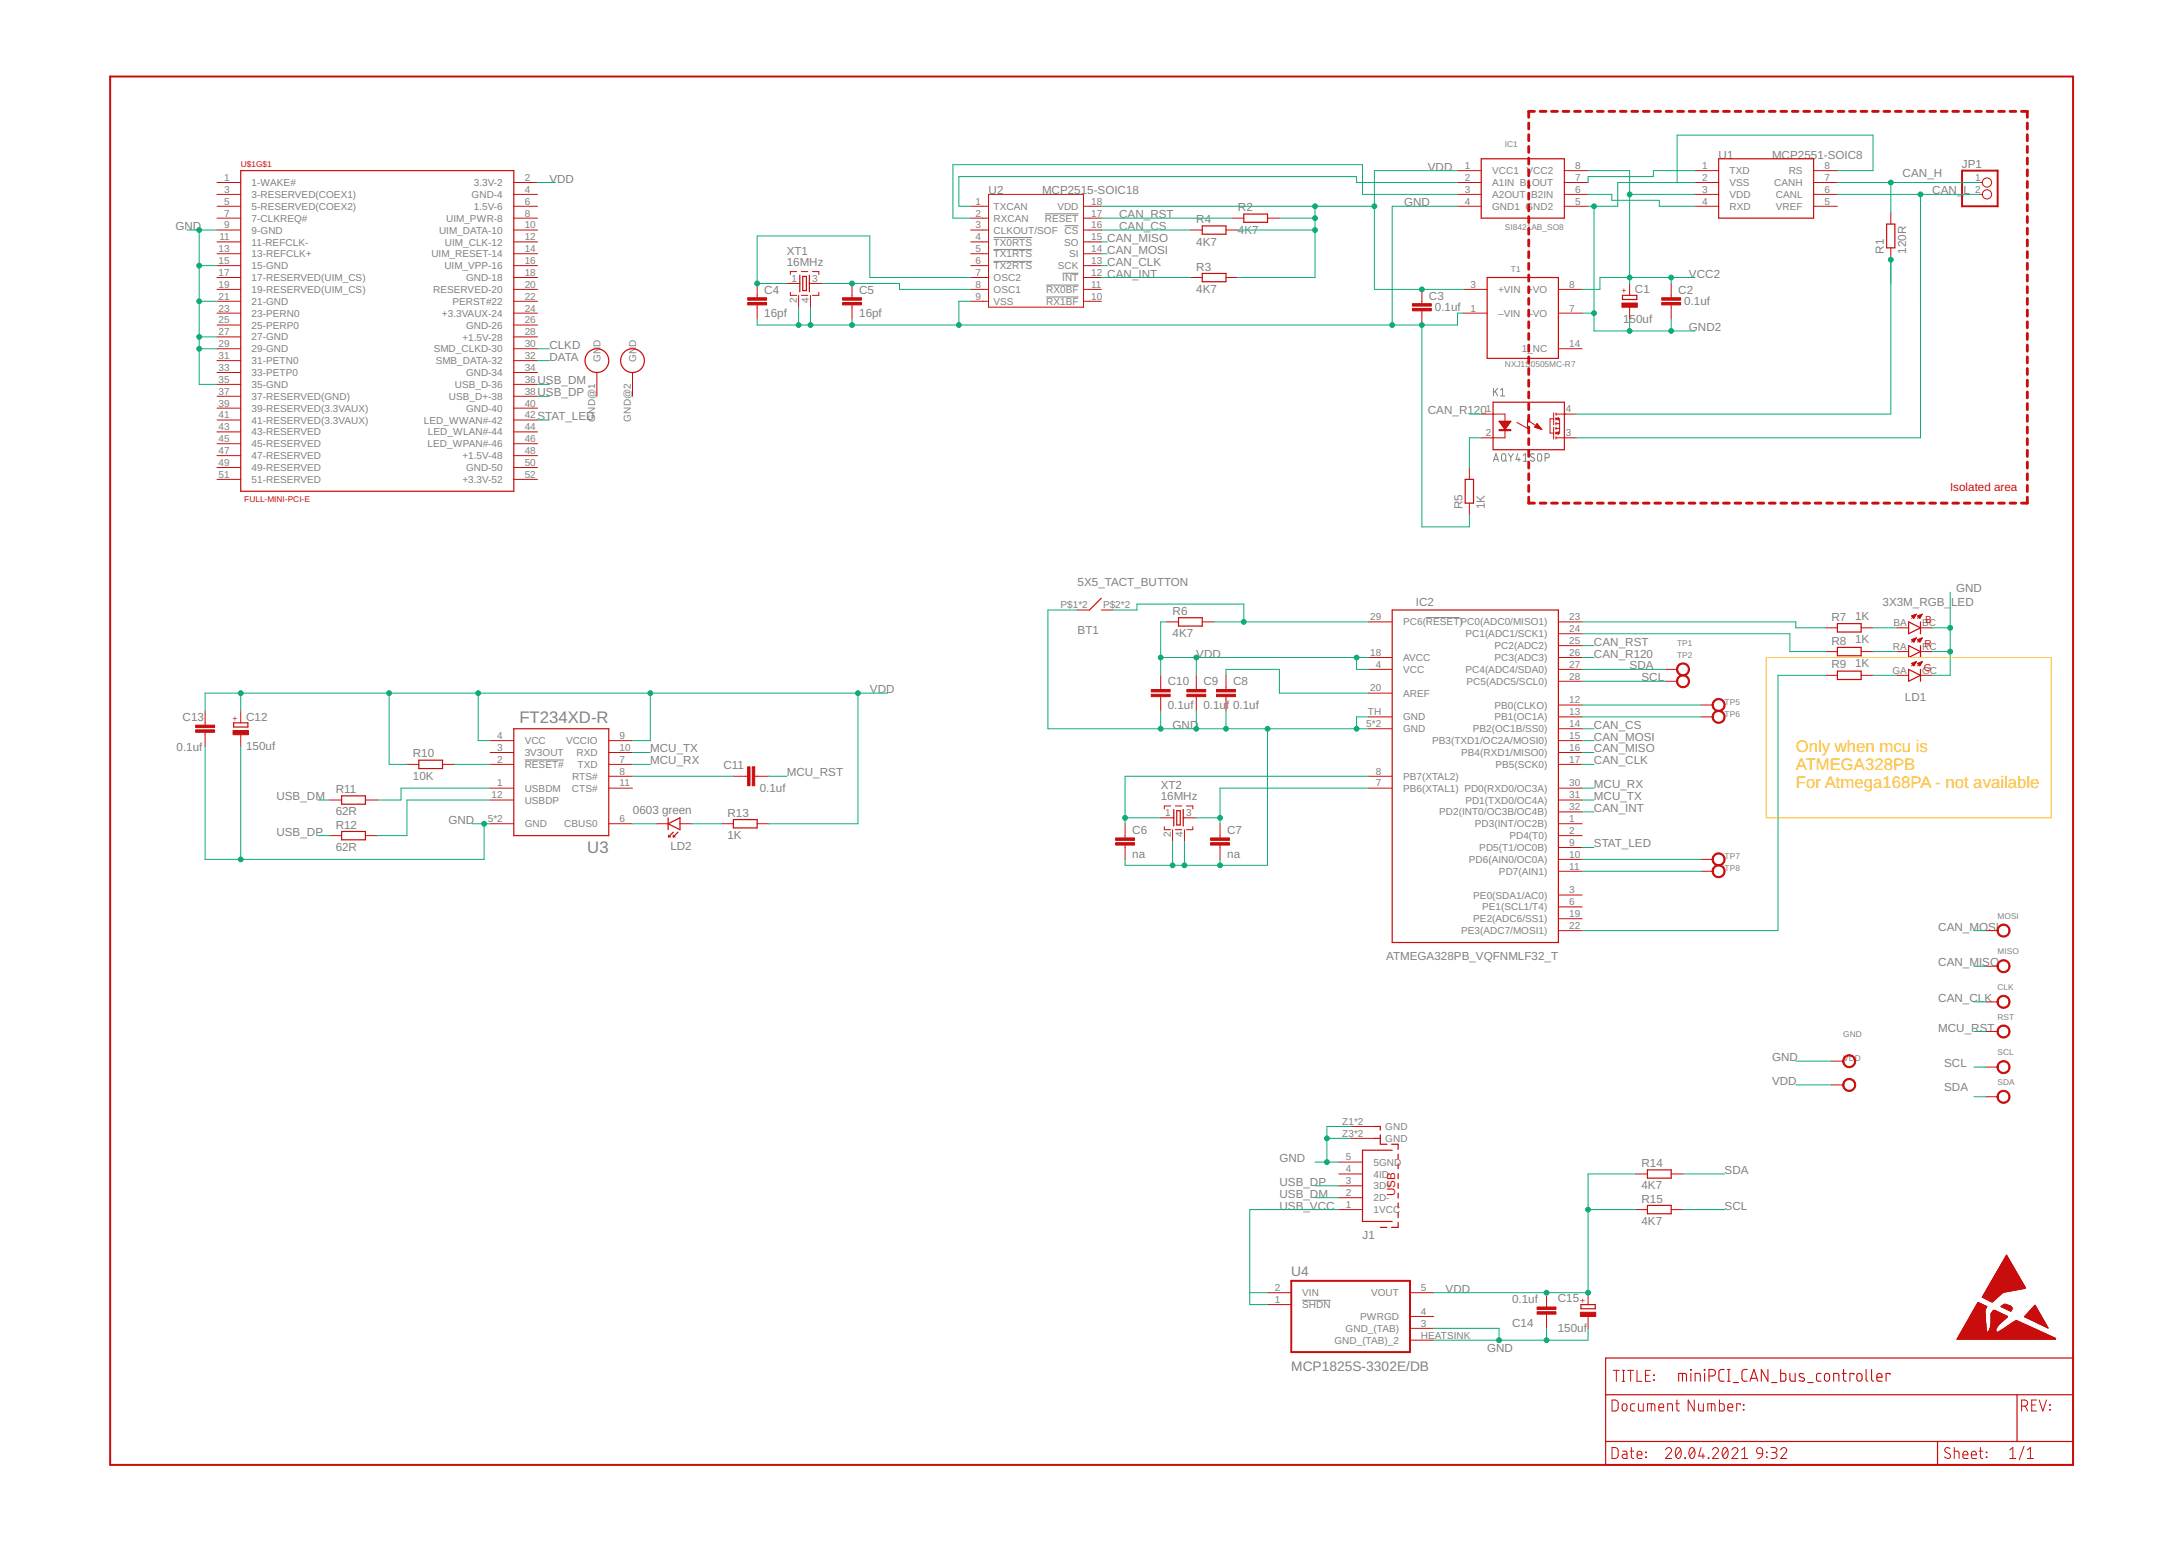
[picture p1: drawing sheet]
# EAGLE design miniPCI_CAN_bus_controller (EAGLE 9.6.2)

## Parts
BT1  5X5_TACT_BUTTON  5X5_TACT_BUTTONCYCLONE  [5X5MM_SMD_CY]
C1  150uf  TANTAL_150UF_3528  [KA-3528ASYC]
C2  0.1uf  SMD_C0603  [0603]
C3  0.1uf  SMD_C0603  [0603]
C4  16pf  SMD_C0603  [0603]
C5  16pf  SMD_C0603  [0603]
C6  na  SMD_C0603  [0603]
C7  na  SMD_C0603  [0603]
C8  0.1uf  SMD_C0603  [0603]
C9  0.1uf  SMD_C0603  [0603]
C10  0.1uf  SMD_C0603  [0603]
C11  0.1uf  SMD_C0603  [0603]
C12  150uf  TANTAL_150UF_3528  [KA-3528ASYC]
C13  0.1uf  SMD_C0603  [0603]
C14  0.1uf  SMD_C0603  [0603]
C15  150uf  TANTAL_150UF_3528  [KA-3528ASYC]
CLK  TEST_POINT_D2MM  [TP]
GND  TEST_POINT_D2MM  [TP]
IC1  SI8421AB_SO8  [SO8]
IC2  ATMEGA328PB_VQFNMLF32_T  [MLF32-TH]
J1  MINI_USB_TYP_B_@  [65100516121]
JP1  PINHD-1X2  [1X02]
K1  AQY41SOP  [SOP04]
LD1  3X3M_RGB_LED  [3X3MRGB_LED]
LD2  0603 green  LED0603  [0603_P]
MISO  TEST_POINT_D2MM  [TP]
MOSI  TEST_POINT_D2MM  [TP]
R1  120R  SMD_R0603  [0603]
R2  4K7  SMD_R0603  [0603]
R3  4K7  SMD_R0603  [0603]
R4  4K7  SMD_R0603  [0603]
R5  1K  SMD_R0603  [0603]
R6  4K7  SMD_R0603  [0603]
R7  1K  SMD_R0603  [0603]
R8  1K  SMD_R0603  [0603]
R9  1K  SMD_R0603  [0603]
R10  10K  SMD_R0603  [0603]
R11  62R  SMD_R0603  [0603]
R12  62R  SMD_R0603  [0603]
R13  1K  SMD_R0603  [0603]
R14  4K7  SMD_R0603  [0603]
R15  4K7  SMD_R0603  [0603]
RST  TEST_POINT_D2MM  [TP]
SCL  TEST_POINT_D2MM  [TP]
SDA  TEST_POINT_D2MM  [TP]
T1  NXJ1S0505MC-R7  [NXJ1SXXXXMC]
TP1  TEST_POINT_D2MM  [TP]
TP2  TEST_POINT_D2MM  [TP]
TP5  TEST_POINT_D2MM  [TP]
TP6  TEST_POINT_D2MM  [TP]
TP7  TEST_POINT_D2MM  [TP]
TP8  TEST_POINT_D2MM  [TP]
U1  MCP2551-SOIC8  [SO8]
U2  MCP2515-SOIC18  [SO18L]
U3  FT234XD-R  [IC_FT234XD-R]
U4  MCP1825S-3302E/DB  [SOT230P700X180-4N]
U$1  FULL-MINI-PCI-E  [FULL-MINI-PCI-E]
VDD  TEST_POINT_D2MM  [TP]
XT1  16MHz  QUARTZ_ZQ  [QUARTZ_3X3MM]
XT2  16MHz  QUARTZ_ZQ  [QUARTZ_3X3MM]

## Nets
CAN_CLK: CLK.P$1 IC2.17(PB5(SCK0)) U2.13(SCK)
CAN_CS: IC2.14(PB2(OC1B/SS0)) R4.1 U2.16(!CS)
CAN_H: JP1.1 R1.2 U1.7(CANH)
CAN_INT: IC2.32(PD2(INT0/OC3B/OC4B)) R3.1 U2.12(!INT)
CAN_L: JP1.2 K1.3(DS2) U1.6(CANL)
CAN_MISO: IC2.16(PB4(RXD1/MISO0)) MISO.P$1 U2.15(SO)
CAN_MOSI: IC2.15(PB3(TXD1/OC2A/MOSI0)) MOSI.P$1 U2.14(SI)
CAN_R120: IC2.26(PC3(ADC3)) K1.1(A)
CAN_RST: IC2.25(PC2(ADC2)) R2.1 U2.17(!RESET)
CLKD: U$1.30(SMD_CLKD-30)
DATA: U$1.32(SMB_DATA-32)
GND: BT1.P$1 BT1.P$4 C3.2 C4.2 C5.2 C6.2 C7.2 C8.2 C9.2 C10.2 C12.M(-) C13.1 C14.1 C15.M(-) GND.P$1 IC1.4(GND1) IC2.5(GND) IC2.21(GND) IC2.TH(GND) J1.5(5GND) J1.Z1(GND) J1.Z2(GND) J1.Z3(GND) J1.Z4(GND) LD1.BC LD1.GC LD1.RC R5.1 T1.1(–VIN) U2.9(VSS) U3.5(GND) U3.13(GND) U4.3(GND_(TAB)) U4.HEATSINK(GND_(TAB)_2) U$1.9(9-GND) U$1.15(15-GND) U$1.21(21-GND) U$1.27(27-GND) U$1.29(29-GND) U$1.35(35-GND) XT1.2 XT1.4 XT2.2 XT2.4
GND2: C1.M(-) C2.2 IC1.5(GND2) T1.7(–VO) U1.2(VSS) U1.8(RS)
MCU_RST: BT1.P$2 BT1.P$3 C11.2 IC2.29(PC6(!RESET!)) R6.2 RST.P$1
MCU_RX: IC2.30(PD0(RXD0/OC3A)) U3.7(TXD)
MCU_TX: IC2.31(PD1(TXD0/OC4A)) U3.10(RXD)
N$1: R11.2 U3.1(USBDM)
N$2: K1.4(DS1) R1.1
N$3: IC1.2(A1IN) U2.1(TXCAN)
N$4: IC1.7(B1OUT) U1.1(TXD)
N$5: IC1.6(B2IN) U1.4(RXD)
N$6: IC1.3(A2OUT) U2.2(RXCAN)
N$7: C8.1 IC2.20(AREF)
N$8: LD2.1(K) U3.6(CBUS0)
N$9: LD2.2(A) R13.1
N$10: C6.1 IC2.8(PB7(XTAL2)) XT2.1
N$11: C4.1 U2.7(OSC2) XT1.1
N$12: C5.1 U2.8(OSC1) XT1.3
N$13: K1.2(K) R5.2
N$14: C7.1 IC2.7(PB6(XTAL1)) XT2.3
N$15: LD1.BA R7.2
N$16: LD1.RA R8.2
N$17: LD1.GA R9.2
N$18: R12.2 U3.12(USBDP)
N$19: IC2.23(PC0(ADC0/MISO1)) R7.1
N$20: IC2.24(PC1(ADC1/SCK1)) R8.1
N$21: IC2.22(PE3(ADC7/MOSI1)) R9.1
N$22: IC2.10(PD6(AIN0/OC0A)) TP7.P$1
N$23: IC2.11(PD7(AIN1)) TP8.P$1
N$24: C11.1 U3.8(RTS#)
N$25: IC2.13(PB1(OC1A)) TP6.P$1
N$26: IC2.12(PB0(CLKO)) TP5.P$1
N$27: R10.2 U3.2(!RESET#)
SCL: IC2.28(PC5(ADC5/SCL0)) R15.2 SCL.P$1 TP2.P$1
SDA: IC2.27(PC4(ADC4/SDA0)) R14.2 SDA.P$1 TP1.P$1
STAT_LED: IC2.9(PD5(T1/OC0B)) U$1.42(LED_WWAN#-42)
USB_DM: J1.2(2D-) R11.1 U$1.36(USB_D-36)
USB_DP: J1.3(3D+) R12.1 U$1.38(USB_D+-38)
USB_VCC: J1.1(1VCC) U4.1(!SHDN) U4.2(VIN)
VCC2: C1.P(+) C2.1 IC1.8(VCC2) T1.8(+VO) U1.3(VDD)
VDD: C3.1 C9.1 C10.1 C12.P(+) C13.2 C14.2 C15.P(+) IC1.1(VCC1) IC2.4(VCC) IC2.18(AVCC) R2.2 R3.2 R4.2 R6.1 R10.1 R13.2 R14.1 R15.1 T1.3(+VIN) U2.18(VDD) U3.4(VCC) U3.9(VCCIO) U4.5(VOUT) U$1.2(3.3V-2) VDD.P$1
Unconnected: IC2.1(PD3(INT/OC2B)) IC2.2(PD4(T0)) IC2.3(PE0(SDA1/AC0)) IC2.6(PE1(SCL1/T4)) IC2.19(PE2(ADC6/SS1)) J1.4(4ID) T1.14(1_NC) U1.5(VREF) U2.3(CLKOUT/SOF) U2.4(!TX0RTS) U2.5(!TX1RTS) U2.6(!TX2RTS) U2.10(!RX1BF) U2.11(!RX0BF) U3.3(3V3OUT) U3.11(CTS#) U4.4(PWRGD) U$1.1(1-WAKE#) U$1.3(3-RESERVED(COEX1)) U$1.4(GND-4) U$1.5(5-RESERVED(COEX2)) U$1.6(1.5V-6) U$1.7(7-CLKREQ#) U$1.8(UIM_PWR-8) U$1.10(UIM_DATA-10) U$1.11(11-REFCLK-) U$1.12(UIM_CLK-12) U$1.13(13-REFCLK+) U$1.14(UIM_RESET-14) U$1.16(UIM_VPP-16) U$1.17(17-RESERVED(UIM_CS)) U$1.18(GND-18) U$1.19(19-RESERVED(UIM_CS)) U$1.20(RESERVED-20) U$1.22(PERST#22) U$1.23(23-PERN0) U$1.24(+3.3VAUX-24) U$1.25(25-PERP0) U$1.26(GND-26) U$1.28(+1.5V-28) U$1.31(31-PETN0) U$1.33(33-PETP0) U$1.34(GND-34) U$1.37(37-RESERVED(GND)) U$1.39(39-RESERVED(3.3VAUX)) U$1.40(GND-40) U$1.41(41-RESERVED(3.3VAUX)) U$1.43(43-RESERVED) U$1.44(LED_WLAN#-44) U$1.45(45-RESERVED) U$1.46(LED_WPAN#-46) U$1.47(47-RESERVED) U$1.48(+1.5V-48) U$1.49(49-RESERVED) U$1.50(GND-50) U$1.51(51-RESERVED) U$1.52(+3.3V-52)

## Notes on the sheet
- Isolated area
- Only when mcu is
  ATMEGA328PB
  For Atmega168PA - not available

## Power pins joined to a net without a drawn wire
GND: U$1.GND@1(GND) U$1.GND@2(GND)
